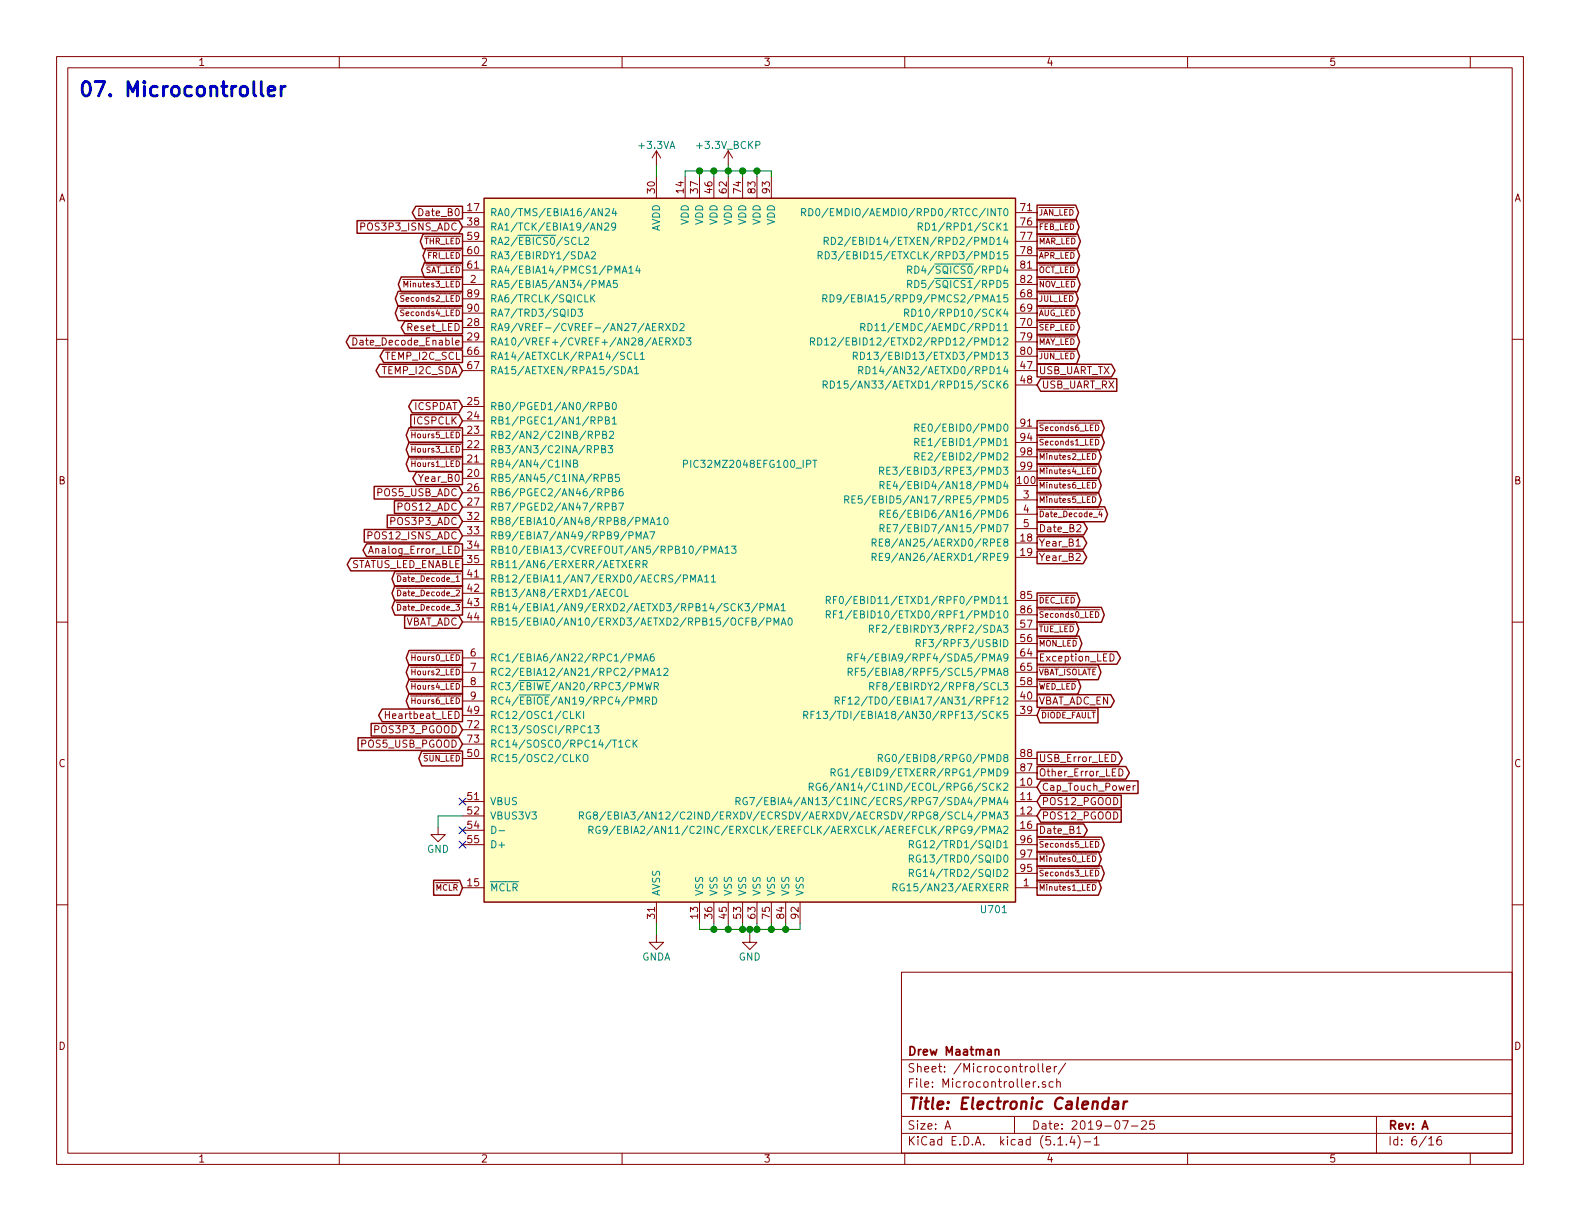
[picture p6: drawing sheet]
EESchema Schematic File Version 4
LIBS:Electronic_Calendar-cache
EELAYER 29 0
EELAYER END
$Descr A 11000 8500
encoding utf-8
Sheet 6 16
Title "Electronic Calendar"
Date "2019-07-25"
Rev "A"
Comp "Drew Maatman"
Comment1 ""
Comment2 ""
Comment3 ""
Comment4 ""
$EndDescr
$Comp
L Custom_Library:PIC32MZ2048EFG100_IPT U701
U 1 1
P 5220 3830
F 0 "U701" H 7020 1330 50  0000 R CNN
F 1 "PIC32MZ2048EFG100_IPT" H 5220 4430 50  0000 C CNN
F 2 "Housings_QFP:TQFP-100_14x14mm_Pitch0.5mm" H 5220 3830 50  0001 C CNN
F 3 "http://ww1.microchip.com/downloads/en/DeviceDoc/60001320E.pdf" H 5220 3830 50  0001 C CNN
F 4 "PIC32MZ2048EFG100-I/PT-ND" H 5220 3830 50  0001 C CNN "Digi-Key PN"
	1    5220 3830
	1    0    0    -1  
$EndComp
$Comp
L Custom_Library:+3.3V_BCKP #PWR0704
U 1 1
P 5070 1150
F 0 "#PWR0704" H 5070 1000 50  0001 C CNN
F 1 "+3.3V_BCKP" H 5070 1290 50  0000 C CNN
F 2 "" H 5070 1150 50  0000 C CNN
F 3 "" H 5070 1150 50  0000 C CNN
	1    5070 1150
	1    0    0    -1  
$EndComp
Wire Wire Line
	5070 1150 5070 1190
Wire Wire Line
	5370 1230 5370 1190
Wire Wire Line
	5370 1190 5270 1190
Connection ~ 5070 1190
Wire Wire Line
	5070 1190 5070 1230
Wire Wire Line
	5070 1190 4970 1190
Wire Wire Line
	4770 1190 4770 1230
Wire Wire Line
	4870 1230 4870 1190
Connection ~ 4870 1190
Wire Wire Line
	4870 1190 4770 1190
Wire Wire Line
	4970 1230 4970 1190
Connection ~ 4970 1190
Wire Wire Line
	4970 1190 4870 1190
Wire Wire Line
	5170 1230 5170 1190
Connection ~ 5170 1190
Wire Wire Line
	5170 1190 5070 1190
Wire Wire Line
	5270 1230 5270 1190
Connection ~ 5270 1190
Wire Wire Line
	5270 1190 5170 1190
$Comp
L power:GND #PWR0705
U 1 1
P 5220 6510
F 0 "#PWR0705" H 5220 6260 50  0001 C CNN
F 1 "GND" H 5220 6360 50  0000 C CNN
F 2 "" H 5220 6510 50  0001 C CNN
F 3 "" H 5220 6510 50  0001 C CNN
	1    5220 6510
	1    0    0    -1  
$EndComp
Wire Wire Line
	5220 6510 5220 6470
Wire Wire Line
	5220 6470 5170 6470
Wire Wire Line
	4870 6470 4870 6430
Wire Wire Line
	5220 6470 5270 6470
Wire Wire Line
	5570 6470 5570 6430
Connection ~ 5220 6470
Wire Wire Line
	4970 6430 4970 6470
Connection ~ 4970 6470
Wire Wire Line
	4970 6470 4870 6470
Wire Wire Line
	5070 6430 5070 6470
Connection ~ 5070 6470
Wire Wire Line
	5070 6470 4970 6470
Wire Wire Line
	5170 6430 5170 6470
Connection ~ 5170 6470
Wire Wire Line
	5170 6470 5070 6470
Wire Wire Line
	5270 6430 5270 6470
Connection ~ 5270 6470
Wire Wire Line
	5270 6470 5370 6470
Wire Wire Line
	5370 6430 5370 6470
Connection ~ 5370 6470
Wire Wire Line
	5370 6470 5470 6470
Wire Wire Line
	5470 6430 5470 6470
Connection ~ 5470 6470
Wire Wire Line
	5470 6470 5570 6470
$Comp
L power:GNDA #PWR0703
U 1 1
P 4570 6510
F 0 "#PWR0703" H 4570 6260 50  0001 C CNN
F 1 "GNDA" H 4570 6360 50  0000 C CNN
F 2 "" H 4570 6510 50  0001 C CNN
F 3 "" H 4570 6510 50  0001 C CNN
	1    4570 6510
	1    0    0    -1  
$EndComp
Wire Wire Line
	4570 6430 4570 6510
$Comp
L power:+3.3VA #PWR0702
U 1 1
P 4570 1150
F 0 "#PWR0702" H 4570 1000 50  0001 C CNN
F 1 "+3.3VA" H 4570 1290 50  0000 C CNN
F 2 "" H 4570 1150 50  0001 C CNN
F 3 "" H 4570 1150 50  0001 C CNN
	1    4570 1150
	1    0    0    -1  
$EndComp
Wire Wire Line
	4570 1150 4570 1230
Text GLabel 3220 6180 0    40   Input ~ 0
~MCLR
NoConn ~ 3220 5780
NoConn ~ 3220 5880
NoConn ~ 3220 5580
$Comp
L power:GND #PWR0701
U 1 1
P 3050 5760
F 0 "#PWR0701" H 3050 5510 50  0001 C CNN
F 1 "GND" H 3050 5610 50  0000 C CNN
F 2 "" H 3050 5760 50  0001 C CNN
F 3 "" H 3050 5760 50  0001 C CNN
	1    3050 5760
	1    0    0    -1  
$EndComp
Wire Wire Line
	3050 5760 3050 5680
Wire Wire Line
	3050 5680 3220 5680
Text GLabel 3220 2580 0    50   BiDi ~ 0
TEMP_I2C_SDA
Text GLabel 3220 2480 0    50   Output ~ 0
TEMP_I2C_SCL
Text GLabel 7220 5580 2    50   Input ~ 0
POS12_PGOOD
Text GLabel 3220 5080 0    50   Input ~ 0
POS3P3_PGOOD
Text GLabel 7220 5480 2    50   Input ~ 0
Cap_Touch_Power
Text GLabel 3220 4980 0    50   Output ~ 0
Heartbeat_LED
Text GLabel 3220 2280 0    50   Output ~ 0
Reset_LED
Text GLabel 7220 5280 2    50   Output ~ 0
USB_Error_LED
Text GLabel 3220 3630 0    50   Input ~ 0
POS3P3_ADC
Text GLabel 3220 3730 0    50   Input ~ 0
POS12_ISNS_ADC
Text GLabel 3220 1580 0    50   Input ~ 0
POS3P3_ISNS_ADC
Text GLabel 3220 3530 0    50   Input ~ 0
POS12_ADC
Text GLabel 3220 3430 0    50   Input ~ 0
POS5_USB_ADC
Text GLabel 3220 1780 0    40   Output ~ 0
~FRI_LED
Text GLabel 3220 1680 0    40   Output ~ 0
~THR_LED
Text GLabel 7220 4780 2    40   Output ~ 0
~WED_LED
Text GLabel 7220 4380 2    40   Output ~ 0
~TUE_LED
Text GLabel 7220 4480 2    40   Output ~ 0
~MON_LED
Text GLabel 3220 5280 0    40   Output ~ 0
~SUN_LED
Text GLabel 3220 3230 0    40   Output ~ 0
~Hours1_LED
Text GLabel 3220 3130 0    40   Output ~ 0
~Hours3_LED
Text GLabel 3220 3030 0    40   Output ~ 0
~Hours5_LED
Text GLabel 7220 3380 2    40   Output ~ 0
~Minutes6_LED
Text GLabel 7220 3480 2    40   Output ~ 0
~Minutes5_LED
Text GLabel 7220 3280 2    40   Output ~ 0
~Minutes4_LED
Text GLabel 3220 1980 0    40   Output ~ 0
~Minutes3_LED
Text GLabel 7220 3180 2    40   Output ~ 0
~Minutes2_LED
Text GLabel 7220 6180 2    40   Output ~ 0
~Minutes1_LED
Text GLabel 7220 5980 2    40   Output ~ 0
~Minutes0_LED
Text GLabel 7220 4280 2    40   Output ~ 0
~Seconds0_LED
Text GLabel 7220 3080 2    40   Output ~ 0
~Seconds1_LED
Text GLabel 3220 2080 0    40   Output ~ 0
~Seconds2_LED
Text GLabel 7220 6080 2    40   Output ~ 0
~Seconds3_LED
Text GLabel 3220 2180 0    40   Output ~ 0
~Seconds4_LED
Text GLabel 7220 5880 2    40   Output ~ 0
~Seconds5_LED
Text GLabel 7220 2980 2    40   Output ~ 0
~Seconds6_LED
Text GLabel 7220 2580 2    50   Output ~ 0
USB_UART_TX
Text GLabel 7220 2680 2    50   Input ~ 0
USB_UART_RX
Text GLabel 3220 1480 0    50   Output ~ 0
Date_B0
Text GLabel 7220 5780 2    50   Output ~ 0
Date_B1
Text GLabel 7220 3680 2    50   Output ~ 0
Date_B2
Text GLabel 3220 3330 0    50   Output ~ 0
Year_B0
Text GLabel 7220 3780 2    50   Output ~ 0
Year_B1
Text GLabel 7220 3880 2    50   Output ~ 0
Year_B2
Text GLabel 7220 5380 2    50   Output ~ 0
Other_Error_LED
Text GLabel 7220 4580 2    50   Output ~ 0
Exception_LED
Text GLabel 3220 3830 0    50   Output ~ 0
Analog_Error_LED
Text GLabel 3220 2380 0    50   Output ~ 0
Date_Decode_Enable
Text GLabel 3220 2830 0    50   BiDi ~ 0
ICSPDAT
Text GLabel 3220 2930 0    50   Input ~ 0
ICSPCLK
Text GLabel 3220 4030 0    40   Output ~ 0
~Date_Decode_1
Text GLabel 3220 4130 0    40   Output ~ 0
~Date_Decode_2
Text GLabel 3220 4230 0    40   Output ~ 0
~Date_Decode_3
Text Notes 540  690  0    100  ~ 20
07. Microcontroller
Text GLabel 7220 5680 2    50   Input ~ 0
POS12_PGOOD
Text GLabel 7220 4980 2    40   Input ~ 0
~DIODE_FAULT
Text GLabel 7220 4880 2    50   Output ~ 0
VBAT_ADC_EN
Text GLabel 3220 3930 0    50   Output ~ 0
STATUS_LED_ENABLE
Text GLabel 7220 4680 2    40   Output ~ 0
~VBAT_ISOLATE
Text GLabel 7220 1880 2    40   Output ~ 0
~OCT_LED
Text GLabel 7220 2280 2    40   Output ~ 0
~SEP_LED
Text GLabel 7220 2180 2    40   Output ~ 0
~AUG_LED
Text GLabel 7220 2080 2    40   Output ~ 0
~JUL_LED
Text GLabel 7220 2480 2    40   Output ~ 0
~JUN_LED
Text GLabel 7220 2380 2    40   Output ~ 0
~MAY_LED
Text GLabel 7220 1780 2    40   Output ~ 0
~APR_LED
Text GLabel 7220 1680 2    40   Output ~ 0
~MAR_LED
Text GLabel 7220 1580 2    40   Output ~ 0
~FEB_LED
Text GLabel 7220 1480 2    40   Output ~ 0
~JAN_LED
Text GLabel 7220 1980 2    40   Output ~ 0
~NOV_LED
Text GLabel 7220 4180 2    40   Output ~ 0
~DEC_LED
Text GLabel 3220 1880 0    40   Output ~ 0
~SAT_LED
Text GLabel 3220 4580 0    40   Output ~ 0
~Hours0_LED
Text GLabel 3220 4680 0    40   Output ~ 0
~Hours2_LED
Text GLabel 3220 4780 0    40   Output ~ 0
~Hours4_LED
Text GLabel 3220 4880 0    40   Output ~ 0
~Hours6_LED
Text GLabel 3220 5180 0    50   Input ~ 0
POS5_USB_PGOOD
Text GLabel 3220 4330 0    50   Input ~ 0
VBAT_ADC
Text GLabel 7220 3580 2    40   Output ~ 0
~Date_Decode_4
$EndSCHEMATC
